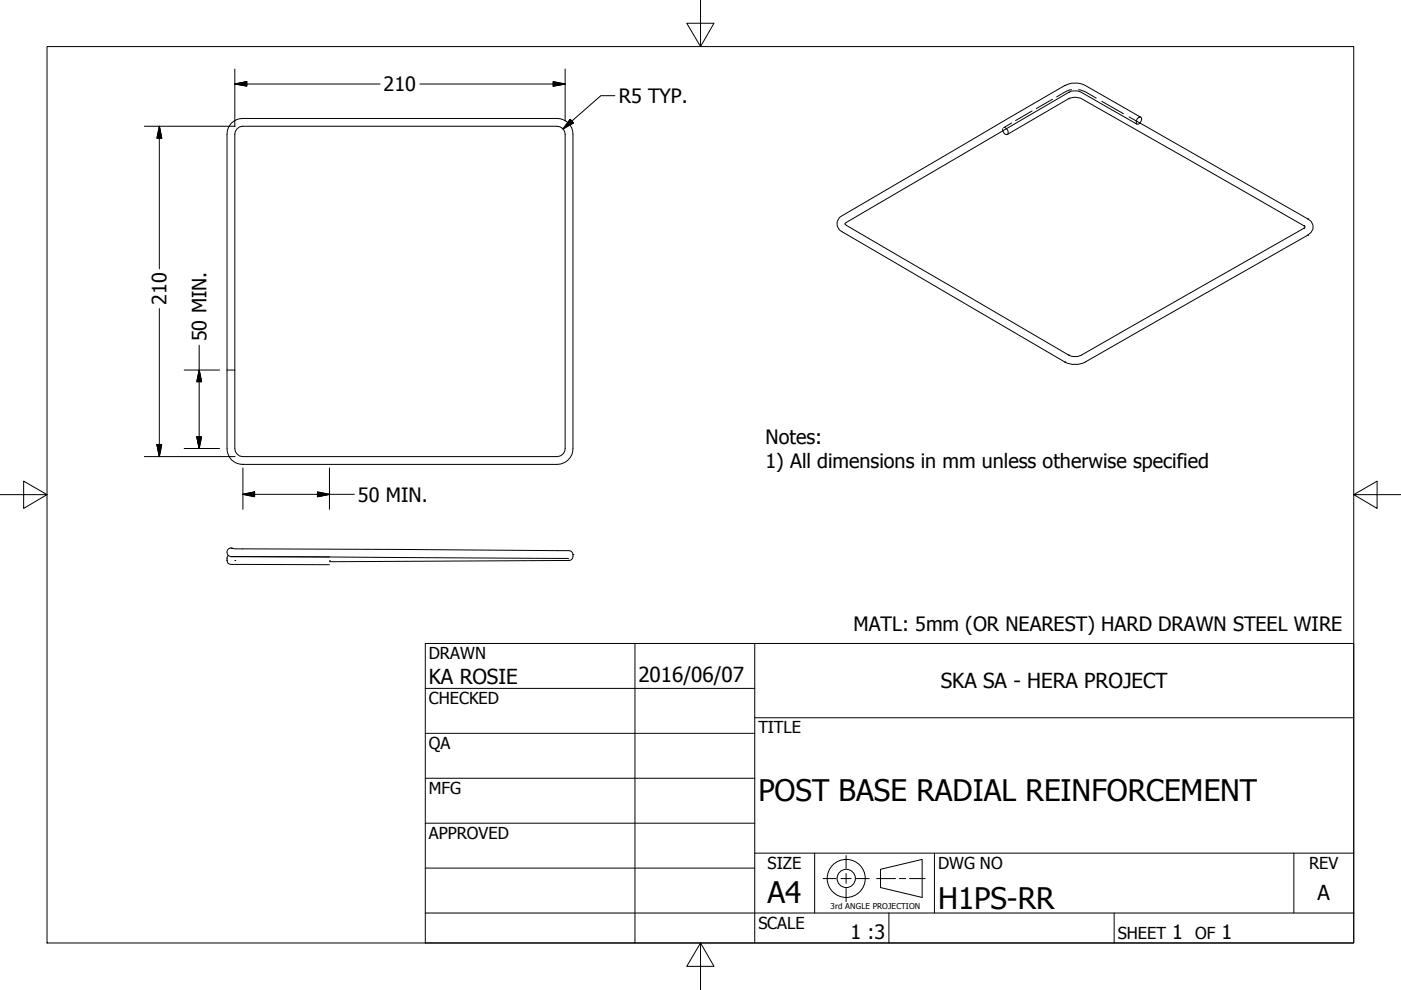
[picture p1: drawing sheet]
<svg xmlns="http://www.w3.org/2000/svg" width="297mm" height="210mm" viewBox="0 0 297 210" stroke-linecap="round" stroke-linejoin="round" font-family="sans-serif">
<!-- layer: Hidden (ANSI) -->
<g fill="none" stroke="#000" stroke-width=".21">
<path d="M225.7 19.5h.1M227.2 19a6.9 6.9 0 0 0-3.2 1.5M228.7 19l1.4 .5 2.3 1.3M229.3 19.6h.1M230.1 19.5h.1M230.1 18.1h.1M212.6 27.3v.4M213 27l.4 .3M214.5 26.1l-1.7 1M218.8 23.5l-3.5 2.1M223.1 21.1l-3.4 1.9M229.3 20.9h.1"/>
<path d="M233.6 21.5l4.6 2.6M239.4 24.8l2.3 1.3M178.6 49.2h.1M178.6 45.7h.1M179.5 47.8h.1M179.5 47.2h.1M276.7 48.1h.1M229.3 75.3h.1M230.1 76.7h.1"/>
</g>
<!-- layer: Visible (ANSI) -->
<g fill="none" stroke="#000" stroke-width=".21">
<path d="M225.7 18.1h.1M225.7 18.1l-47.1 27.6a1.91 1.91 0 0 0-1.1 1.7 1.91 1.91 0 0 0 1.1 1.8l47.1 27.5M225.7 18.1a5 5 0 0 1 4.4 0l11.8 6.8M226.6 19.6h.1M226.6 19.6l-47.5 27.8 .4 .4 47.1 27.5M226.6 19.6a3.1 3.1 0 0 1 2.7 0l11.7 6.7M49.1 26.1a3.4 3.4 0 0 1 2.3-1h66.7a3.4 3.4 0 0 1 3.4 3.4v66.6a3.4 3.4 0 0 1-3.4 3.4h-66.7a3.3 3.3 0 0 1-3.3-3.4v-66.6a3.4 3.4 0 0 1 1-2.4zM50.3 27.3l.5-.4 .6-.1h66.7a1.73 1.73 0 0 1 1.7 1.7v66.6a1.73 1.73 0 0 1-1.7 1.7h-66.7a1.74 1.74 0 0 1-1.6-1.7v-66.6l.1-.7zM213.4 27.3a.73 .73 0 0 1 0 1.2 1.03 1.03 0 0 1-.8-.8M213.6 28.5l13-7.6a3.1 3.1 0 0 1 2.7 0l47.1 27M226.6 20.9h.1M241.2 25.1l.5-.3 .2 .1a.98 .98 0 0 1-.9 1.4l-.1-.7z"/>
<path d="M241.7 26.1l35.5 20.3M276.4 47.9h.1M276.4 48.4h.1M276.4 47.9l.3 .2-.3 .3M276.4 48.4l-47.1 26.9a3.1 3.1 0 0 1-2.7 0M277.2 46.4h.1M277.2 49.9h.1M277.2 46.4a1.91 1.91 0 0 1 1.2 1.7 1.91 1.91 0 0 1-1.2 1.8M277.2 49.9l-47.1 26.8a5 5 0 0 1-4.4 0M48.1 78.5h1.7M225.7 76.7h.1M226.6 75.3h.1"/>
<path d="M51.4 98.5h.1M48.1 118.8a1.04 1.04 0 0 0 1.2 .9h20.5M48.1 117.1a1.2 1.2 0 0 0 1.6 .9l70.9 .5M48.5 117.8l-.3 .2-.1 .8M49 118l20.8 .1M49 116.3l71.3 .4a.99 .99 0 0 1 1.2 .9M49.4 116.3a.86 .86 0 0 0-1.3 .8M49.8 118.8h.1M69.8 118.9h.1M121.5 117.6h.1M121.5 117.6a1.19 1.19 0 0 1-1.6 1.2l-50.1 .3"/>
</g>
<!-- layer: Border (ANSI) -->
<path d="M148.5 -.1v10l-2.9-5h5.8l-2.9 5M10 9.9h277v190h-277zM0 104.9h10l-5-2.9v5.8l5-2.9M287 104.9l5 2.9v-5.8l-5 2.9h10M148.5 199.9l2.9 5h-5.8l2.9-5v10" fill="none" stroke="#000" stroke-width=".21"/>
<!-- layer: Title (ANSI) -->
<g fill="none" stroke="#000" stroke-width=".21">
<path d="M90.2 136.4h196.8v63.5h-196.8zM134.6 136.4v63.5M160 136.4v63.5M90.2 146h69.8M90.2 155.5h69.8M160 152.2h127M90.2 165h69.8M90.2 174.5h69.8M90.2 193.6h196.8M90.2 184.1h69.8M160 180.9h127M172.7 180.9v12.7"/>
<path d="M188.5 193.6v6.3M198.1 180.9v12.7M236.2 193.6v6.3M274.3 180.9v12.7"/>
</g>
<!-- layer: Dimension (ANSI) -->
<g fill="none" stroke="#000" stroke-width=".21">
<path d="M49.8 17.8l2.5-.5v1zM49.8 17.8h30.8M49.8 14.6v12.2M89 17.8h30.8M117.3 17.3l2.5 .5-2.5 .5zM119.8 14.6v11M30.6 26.8h19.2M33.8 26.8l.5 2.5h-1zM33.8 26.8v30.2M120.9 25.3l.7 .8-2.2 1.2zM130.4 20.3h-3l-8 7M33.8 65.4v31.4"/>
<path d="M39.1 78.5h7.4M42.2 78.5l.5 2.4h-1zM42.2 73.2v21.9M30.6 96.8h19.2M33.3 94.3h1l-.5 2.5zM39.1 95.1h7.4M41.7 92.6h1l-.5 2.5zM51.5 99.2v8.8M69.8 99.2v8.8M51.5 104.8l2.5-.5v1zM51.5 104.8h23.6M67.3 104.3l2.5 .5-2.5 .5z"/>
</g>
<g fill="#000" stroke="#000" stroke-width=".21">
<path d="M49.8 17.8l2.5-.5zM49.8 17.8l2.5-.5v1zM117.3 18.3l2.5-.5zM117.3 17.3l2.5 .5-2.5 .5zM33.8 26.8l.5 2.5zM33.8 26.8l.5 2.5h-1zM120.9 25.3l-1.5 2zM120.9 25.3l.7 .8-2.2 1.2zM33.3 94.3l.5 2.5zM33.3 94.3h1l-.5 2.5zM41.7 92.6l.5 2.5zM41.7 92.6h1l-.5 2.5z"/>
<path d="M42.2 78.5l.5 2.4zM42.2 78.5l.5 2.4h-1zM51.5 104.8l2.5-.5zM51.5 104.8l2.5-.5v1zM67.3 105.3l2.5-.5zM67.3 104.3l2.5 .5-2.5 .5z"/>
</g>
<!-- layer: Sketch Geometry (ANSI) -->
<g fill="none" stroke="#000" stroke-width=".21">
<path d="M174.5 186.3h2.8M178.3 186.3h2.2M179.4 181.4v2.7M179.4 185.2v2.1M179.4 188.4v2.8M181.5 186.3h2.8M185.9 186.3h4M186.7 184.3l8.8-2.1v8.1l-8.8-2.1zM190.7 186.3h1.3M192.8 186.3h3.4"/>
<circle cx="179.4" cy="186.2" r="4"/>
<circle cx="179.4" cy="186.2" r="1.94"/>
</g>
<g font-size="6.3">
<text x="160.8" y="169.8">POST BASE RADIAL REINFORCEMENT</text>
<text x="162.8" y="191.4">A4</text>
<text x="198.9" y="192.7">H1PS-RR</text>
</g>
<g font-size="4.4">
<text x="90.9" y="145.1">KA ROSIE</text>
<text x="135.4" y="144.5">2016/06/07</text>
<text x="199.5" y="145.9">SKA SA - HERA PROJECT</text>
<text x="279.3" y="190.7">A</text>
</g>
<g font-size="4.2">
<text x="81.3" y="19.3">210</text>
<text x="131.2" y="21.8">R5 TYP.</text>
<text x="35.3" y="64.7" transform="rotate(-90 35.3 64.7)">210</text>
<text x="43.8" y="72.4" transform="rotate(-90 43.8 72.4)">50 MIN.</text>
<text x="162.3" y="94.1">Notes:</text>
<text x="162.3" y="99.2">1) All dimensions in mm unless otherwise specified</text>
<text x="75.9" y="106.3">50 MIN.</text>
<text x="181" y="133.8">MATL: 5mm (OR NEAREST) HARD DRAWN STEEL WIRE</text>
<text x="180.3" y="199.1">1 :3</text>
<text x="248.5" y="199.1">1</text>
<text x="259" y="199.1">1</text>
</g>
<g font-size="3.5">
<text x="90.9" y="139.7">DRAWN</text>
<text x="90.9" y="149.3">CHECKED</text>
<text x="160.8" y="155.5">TITLE</text>
<text x="90.9" y="158.8">QA</text>
<text x="90.9" y="168.3">MFG</text>
<text x="90.9" y="177.8">APPROVED</text>
<text x="162.8" y="184.2">SIZE</text>
<text x="198.9" y="184.2">DWG NO</text>
<text x="277.6" y="184.2">REV</text>
<text x="160.8" y="196.9">SCALE</text>
<text x="237" y="199.1">SHEET</text>
<text x="253.4" y="199.1">OF</text>
</g>
<text font-size="1.7" x="176.1" y="192.7">3rd ANGLE PROJECTION</text>
</svg>
